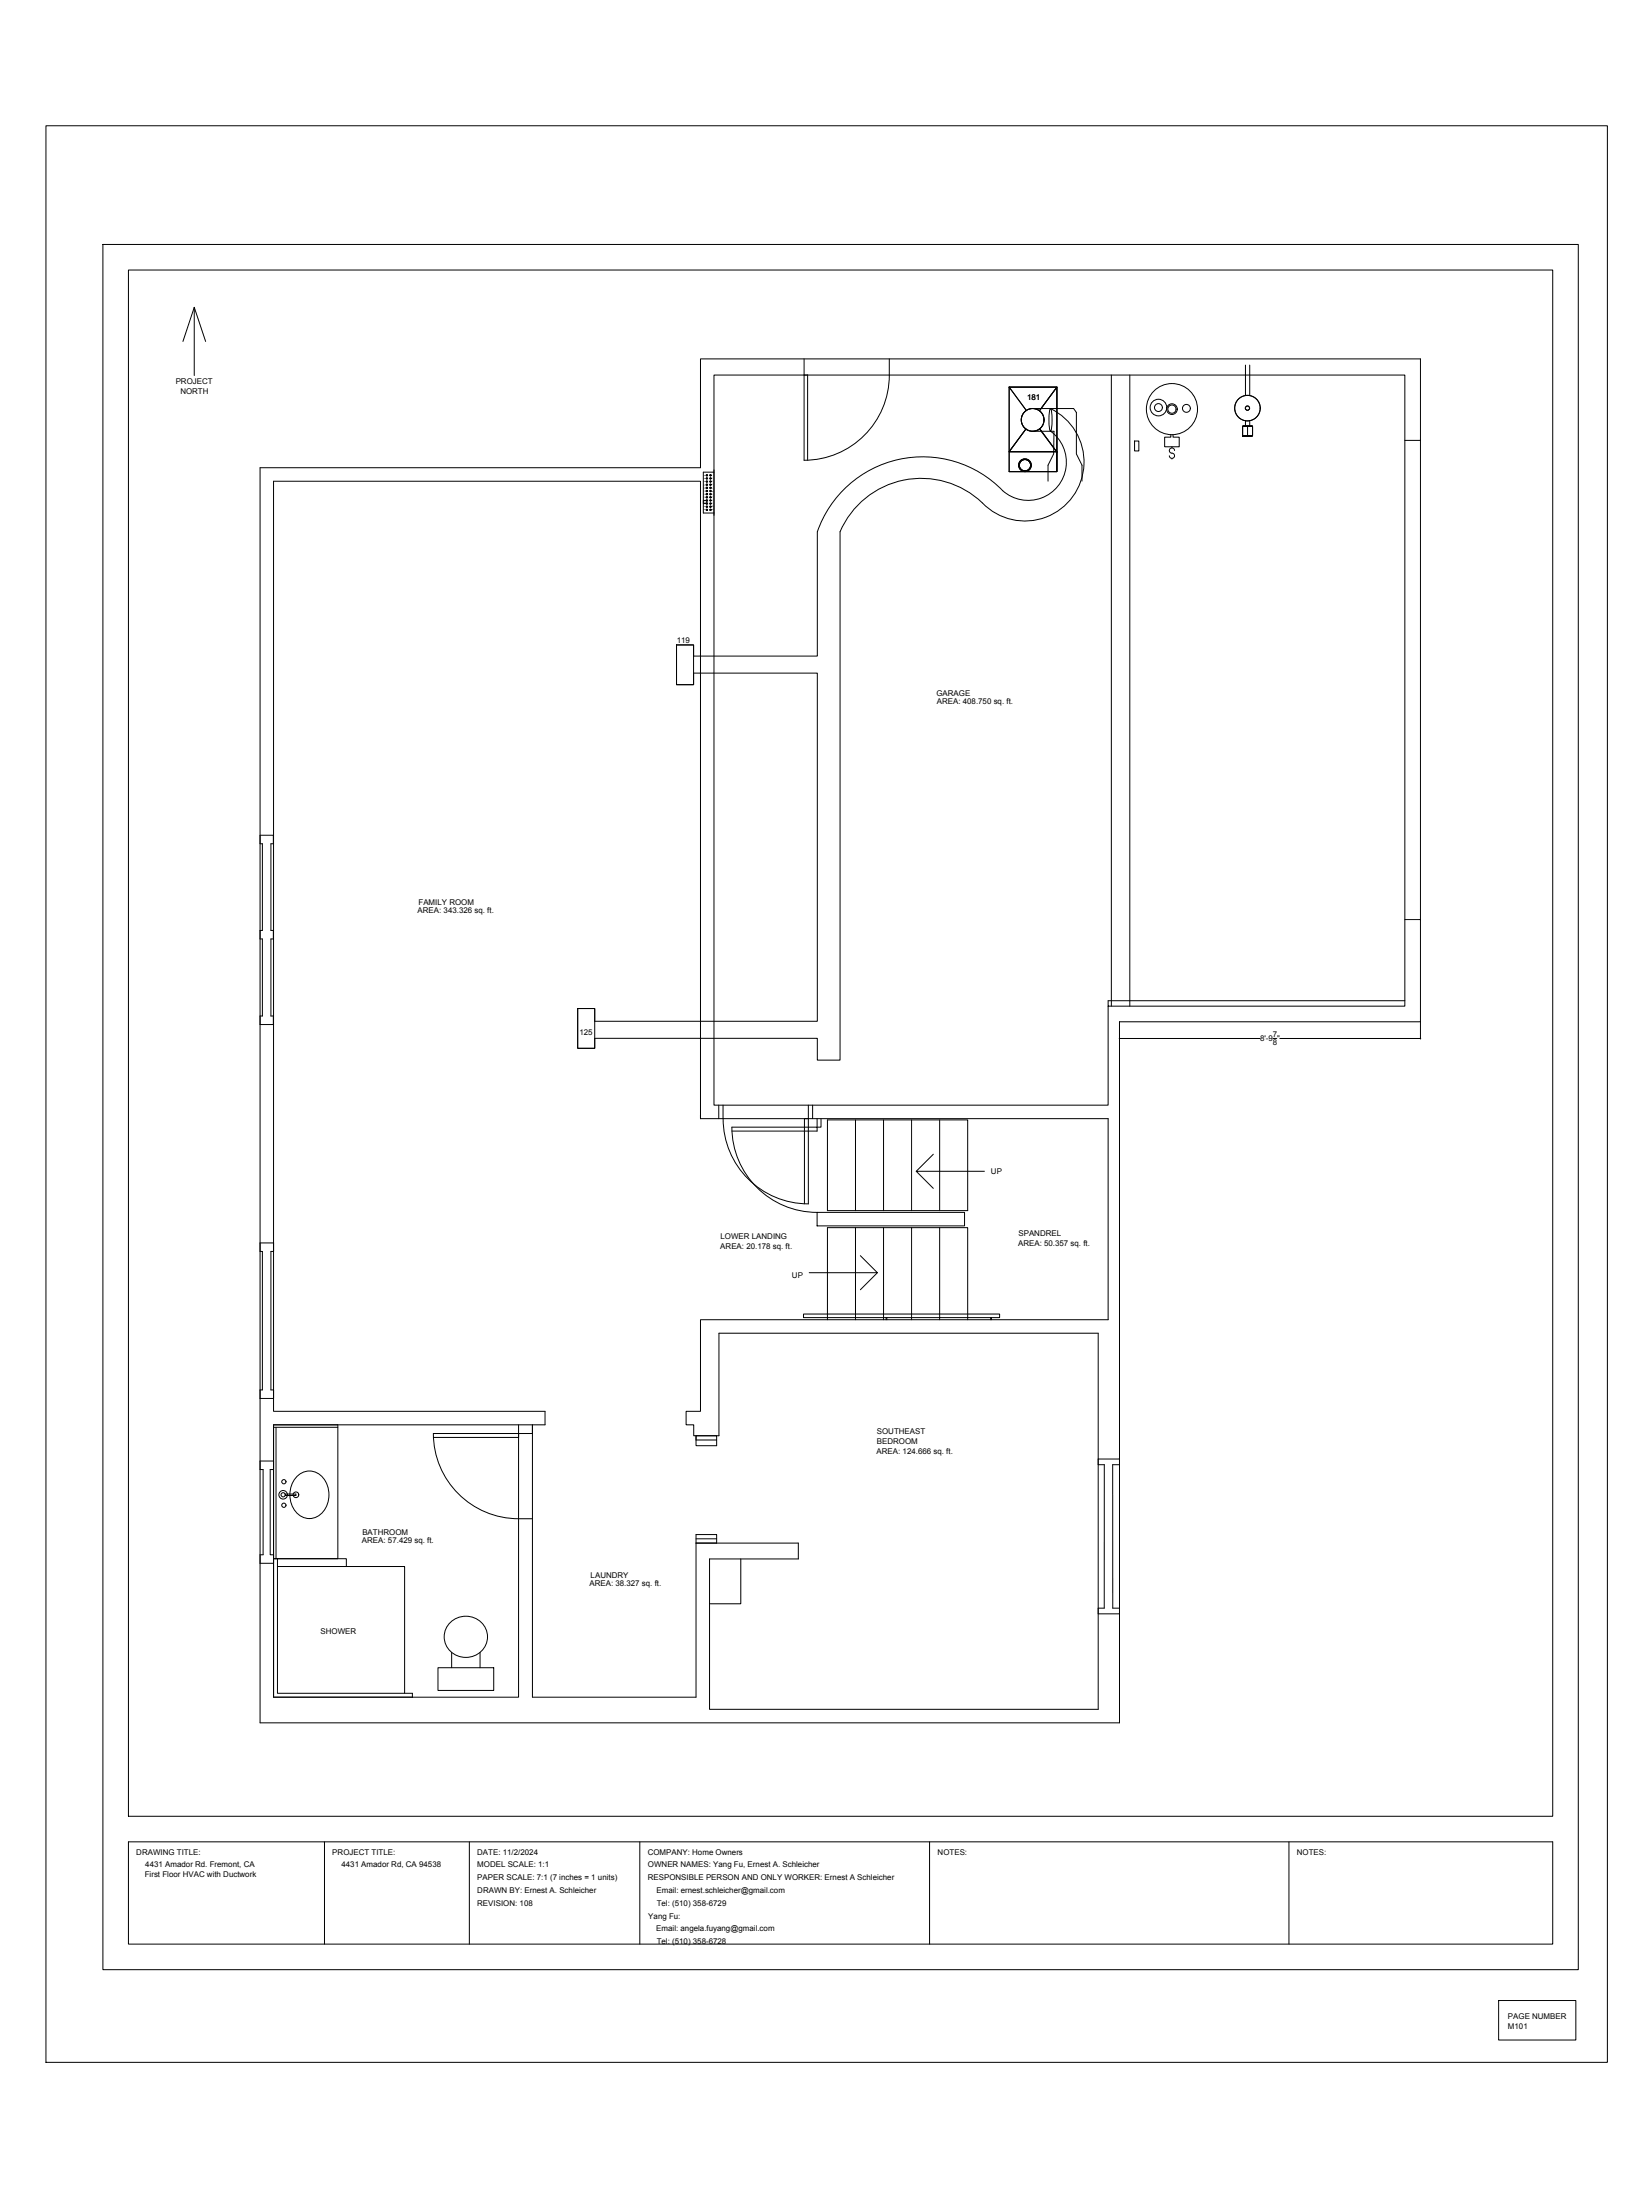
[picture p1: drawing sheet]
<svg xmlns="http://www.w3.org/2000/svg" width="914mm" height="1219mm" viewBox="0 0 914 1219" stroke-linecap="round" stroke-linejoin="round" font-family="sans-serif">
<!-- layer: A101-Floorplan-1st-floor -->
<g fill="none" stroke="#000" stroke-width=".55">
<path d="M446 199v56a47 47 0 0 0 47-47v-9M446 208h2v47M559 215v46h27v-46M559 215h27l-10 13M559 215l10 12M616 208v350M626 208v350M690 202v17M693 202v17M569 238l-10 12h27M576 238l10 13M689 236h5v6h-5h5v-6h-5v6z"/>
<path d="M690 233v3M691 236v6M693 233v3M144 259h244v-60h399v367h-167v389h-476zM629 244h2v6h-2zM649 241v1h-4v6h8v-6h-3v-1M649 248h.1M649 254h.1M651 250a1.5 1.5 0 0 0-2-2 1.5 1.5 0 0 0-1 2 1.5 1.5 0 0 0 2 1 1.5 1.5 0 0 1 0 3 1.4 1.4 0 0 1-2-1M779 244h8M390 277h2v2h-2zM391 263h1"/>
<path d="M391 265h1M391 267h1M391 269h1M391 270h1M391 272h1M391 274h1M391 276h1M391 277h1M391 279h1M392 263v1M392 265v1M392 266v1"/>
<path d="M392 268v1M392 270v1M392 272h.1M392 273v1M392 275v1M392 277v1M392 279h.1M393 263h1M393 265h1M393 267h1M393 269h1M393 270h1"/>
<path d="M393 272h1M393 274h1M393 276h1M393 277h1M393 279h1M394 263v1M394 265v1M394 266v1M394 268v1M394 270v1M394 272h.1M394 273v1"/>
<path d="M394 275v1M394 277v1M394 279h.1M396 262h-6v22h6M396 260v26M391 281h1M391 283h1M392 280v1M392 282v1M393 281h1M393 283h1M394 280v1"/>
<path d="M394 282v1M375 357h9v22h-9zM144 468h1v48h-1M144 463h8M151 463v5M152 468h-2v48h2M151 516v4M779 510h8M144 520h1v43h-1M152 520h-2v43h2M320 559h10v22h-10zM779 555h-165v57h-218v-404h383v350h-165"/>
<path d="M144 568h8M151 563v5M388 620v-353h-236v515h150v8h-150v151h135v-151M388 620h226v111h-226v51h-8v8h4v6h14v-57h211v208h-216v-83h49v-9h-56M388 618v2M398 612v8M401 612v8M448 612v55a47 47 0 0 1-47-47M448 620h-2v47M450 612v8M453 620v5h2v-5M406 627h47v-2h-47a47 47 0 0 0 47 47"/>
<path d="M459 621h77v50h-77zM474 621v50M490 621v50M505 621v50M517 640l-9 9M521 621v50M546 649h-38l9 10M453 672h82v7h-82zM144 689h8v5h-2v76h2v5h-8M144 694h1v76h-1M474 680v51M477 696l9 9h-38"/>
<path d="M490 680v51M505 680v51M521 680v51M486 705l-9 10M445 728h109v2h-109zM459 731v-51h77v51M491 730v1M549 730v1M153 791v73M187 791h-35v-1h35v74h-34M287 794v3h-47M295 794h-55a47 47 0 0 0 47 48h8"/>
<path d="M295 790v151h91v-91h11v5M386 796h11v5h-11zM386 796v2h11M144 810h8M144 814h2v48h-2M152 814h-2v48h2v4h-8M165 818a10 10 0 0 1 11-2 10 10 0 0 1 6 9 13 13 0 0 1-12 16 14 14 0 0 1-5-23zM609 812h3v79h-3M609 809h11M620 812h-3v79h3M158 828h6v1h-6M386 853h11"/>
<path d="M152 864h2v74h75v3h-77zM152 864h1M154 868h70v70M154 864h38v4M411 864v25h-18M250 899a12 12 0 0 1 18 1 12 12 0 0 1-5 17 12 12 0 0 1-14-3 12 12 0 0 1 1-15zM609 894h11M250 916v8M266 916v8M243 924h31v13h-31z"/>
<circle cx="572" cy="233" r="6"/>
<circle cx="642" cy="226" r="5"/>
<circle cx="642" cy="226" r="2.2"/>
<circle cx="649" cy="227" r="14"/>
<circle cx="649" cy="227" r="3"/>
<circle cx="649" cy="227" r="2.3"/>
<circle cx="657" cy="226" r="2.2"/>
<circle cx="691" cy="226" r="7"/>
<circle cx="691" cy="226" r="1.2"/>
<circle cx="568" cy="258" r="3"/>
<circle cx="392" cy="274" r=".4"/>
<circle cx="392" cy="263" r=".4"/>
<circle cx="392" cy="265" r=".4"/>
<circle cx="392" cy="267" r=".4"/>
<circle cx="392" cy="270" r=".4"/>
<circle cx="392" cy="279" r=".4"/>
<circle cx="392" cy="269" r=".4"/>
<circle cx="392" cy="272" r=".4"/>
<circle cx="392" cy="276" r=".4"/>
<circle cx="392" cy="277" r=".4"/>
<circle cx="394" cy="272" r=".4"/>
<circle cx="394" cy="265" r=".4"/>
<circle cx="394" cy="276" r=".4"/>
<circle cx="394" cy="267" r=".4"/>
<circle cx="394" cy="269" r=".4"/>
<circle cx="394" cy="279" r=".4"/>
<circle cx="394" cy="270" r=".4"/>
<circle cx="394" cy="277" r=".4"/>
<circle cx="394" cy="263" r=".4"/>
<circle cx="394" cy="274" r=".4"/>
<circle cx="392" cy="281" r=".4"/>
<circle cx="392" cy="283" r=".4"/>
<circle cx="394" cy="281" r=".4"/>
<circle cx="394" cy="283" r=".4"/>
<circle cx="157" cy="828" r="2.4"/>
<circle cx="157" cy="828" r="1.2"/>
<circle cx="157" cy="821" r="1.2"/>
<circle cx="157" cy="834" r="1.2"/>
<circle cx="164" cy="828" r="1.6"/>
</g>
<!-- layer: Title Block -->
<path d="M71 1021h789v56h-789z" fill="none" stroke="#000" stroke-width=".55"/>
<!-- layer: 00-page-edge -->
<path d="M25 70h866v1073h-866zM57 135h818v957h-818zM71 150h789v857h-789zM108 170v38M101 189l7-19 6 19M71 1021h.1M180 1021v56M260 1021v56M355 1021v56M515 1021v56M714 1021v56M831 1109h42v22h-42z" fill="none" stroke="#000" stroke-width=".55"/>
<!-- layer: M101-HVAC -->
<g fill="none" stroke="#000" stroke-width=".55">
<path d="M559 215h27v46M559 215h27l-10 13 10-13v46h-27M559 215l10 12M559 215v46M569 238l-10 12h27h-27zM572 226h23l2 3v23l3 6v9M573 239h11v13l-3 6v9M576 238l10 13-10-13M582 227a5 5 0 0 1 1 4v3a5 5 0 0 1-1 5l-1-6zM582 239a21 21 0 0 1 3 31 21 21 0 0 1-31 0 62 62 0 0 0-101 25M582 226a33 33 0 0 1 12 50 33 33 0 0 1-51 1 49 49 0 0 0-77 18M586 250v11h-27"/>
<path d="M453 295v69h-69v-7h-9v22h9v-6h69v193h-123v-7h-10v22h10v-6h123v13h13v-293"/>
<circle cx="572" cy="233" r="6"/>
<circle cx="568" cy="258" r="3"/>
<circle cx="568" cy="258" r="4"/>
</g>
<!-- layer: A101-Text -->
<path d="M620 566v10M620 576h78M705 575h3M709 576h78M787 566v10" fill="none" stroke="#000" stroke-width=".55"/>
<g font-size="4.4">
<text x="97" y="213">PROJECT</text>
<text x="100" y="218">NORTH</text>
<text x="569" y="222">181</text>
<text x="375" y="356">119</text>
<text x="519" y="386">GARAGE</text>
<text x="519" y="390">AREA: 408.750 sq. ft.</text>
<text x="232" y="501">FAMILY ROOM</text>
<text x="231" y="506">AREA: 343.326 sq. ft.</text>
<text x="321" y="574">125</text>
<text x="705" y="575">7</text>
<text x="698" y="577">8'-9 &quot;</text>
<text x="705" y="579">8</text>
<text x="549" y="651">UP</text>
<text x="399" y="686">LOWER LANDING</text>
<text x="564" y="685">SPANDREL</text>
<text x="399" y="692">AREA: 20.178 sq. ft.</text>
<text x="564" y="690">AREA: 50.357 sq. ft.</text>
<text x="439" y="708">UP</text>
<text x="486" y="795">SOUTHEAST</text>
<text x="486" y="800">BEDROOM</text>
<text x="486" y="806">AREA: 124.666 sq. ft.</text>
<text x="201" y="850">BATHROOM</text>
<text x="201" y="855">AREA: 57.429 sq. ft.</text>
<text x="327" y="874">LAUNDRY</text>
<text x="327" y="879">AREA: 38.327 sq. ft.</text>
<text x="178" y="905">SHOWER</text>
<text x="76" y="1028">DRAWING TITLE:</text>
<text x="184" y="1028">PROJECT TITLE:</text>
<text x="264" y="1028">DATE: 11/2/2024</text>
<text x="359" y="1028">COMPANY: Home Owners</text>
<text x="520" y="1028">NOTES:</text>
<text x="719" y="1028">NOTES:</text>
<text x="81" y="1035">4431 Amador Rd. Fremont, CA</text>
<text x="189" y="1035">4431 Amador Rd, CA 94538</text>
<text x="264" y="1035">MODEL SCALE: 1:1</text>
<text x="359" y="1035">OWNER NAMES: Yang Fu, Ernest A. Schleicher</text>
<text x="80" y="1040">First Floor HVAC with Ductwork</text>
<text x="264" y="1042">PAPER SCALE: 7:1 (7 inches = 1 units)</text>
<text x="359" y="1042">RESPONSIBLE PERSON AND ONLY WORKER: Ernest A Schleicher</text>
<text x="265" y="1049">DRAWN BY: Ernest A. Schleicher</text>
<text x="364" y="1049">Email: ernest.schleicher@gmail.com</text>
<text x="264" y="1056">REVISION: 108</text>
<text x="364" y="1056">Tel: (510) 358-6729</text>
<text x="359" y="1063">Yang Fu:</text>
<text x="364" y="1070">Email: angela.fuyang@gmail.com</text>
<text x="364" y="1077">Tel: (510) 358-6728</text>
<text x="836" y="1119">PAGE NUMBER</text>
<text x="836" y="1124">M101</text>
</g>
<g font-size="1.1">
<text x="390" y="264">nc</text>
<text x="394" y="264">1</text>
<text x="390" y="265">nc</text>
<text x="390" y="267">nc</text>
<text x="390" y="269">11</text>
<text x="394" y="266">2</text>
<text x="394" y="267">3</text>
<text x="394" y="269">4</text>
<text x="390" y="273">13</text>
<text x="390" y="274">14</text>
<text x="390" y="271">12</text>
<text x="394" y="271">5</text>
<text x="394" y="274">6</text>
<text x="394" y="272">nc</text>
<text x="390" y="276">15</text>
<text x="390" y="279">16</text>
<text x="390" y="281">nc</text>
<text x="394" y="281">10</text>
<text x="394" y="276">7</text>
<text x="394" y="279">9</text>
<text x="394" y="278">8</text>
<text x="390" y="283">nc</text>
<text x="394" y="283">nc</text>
</g>
</svg>
